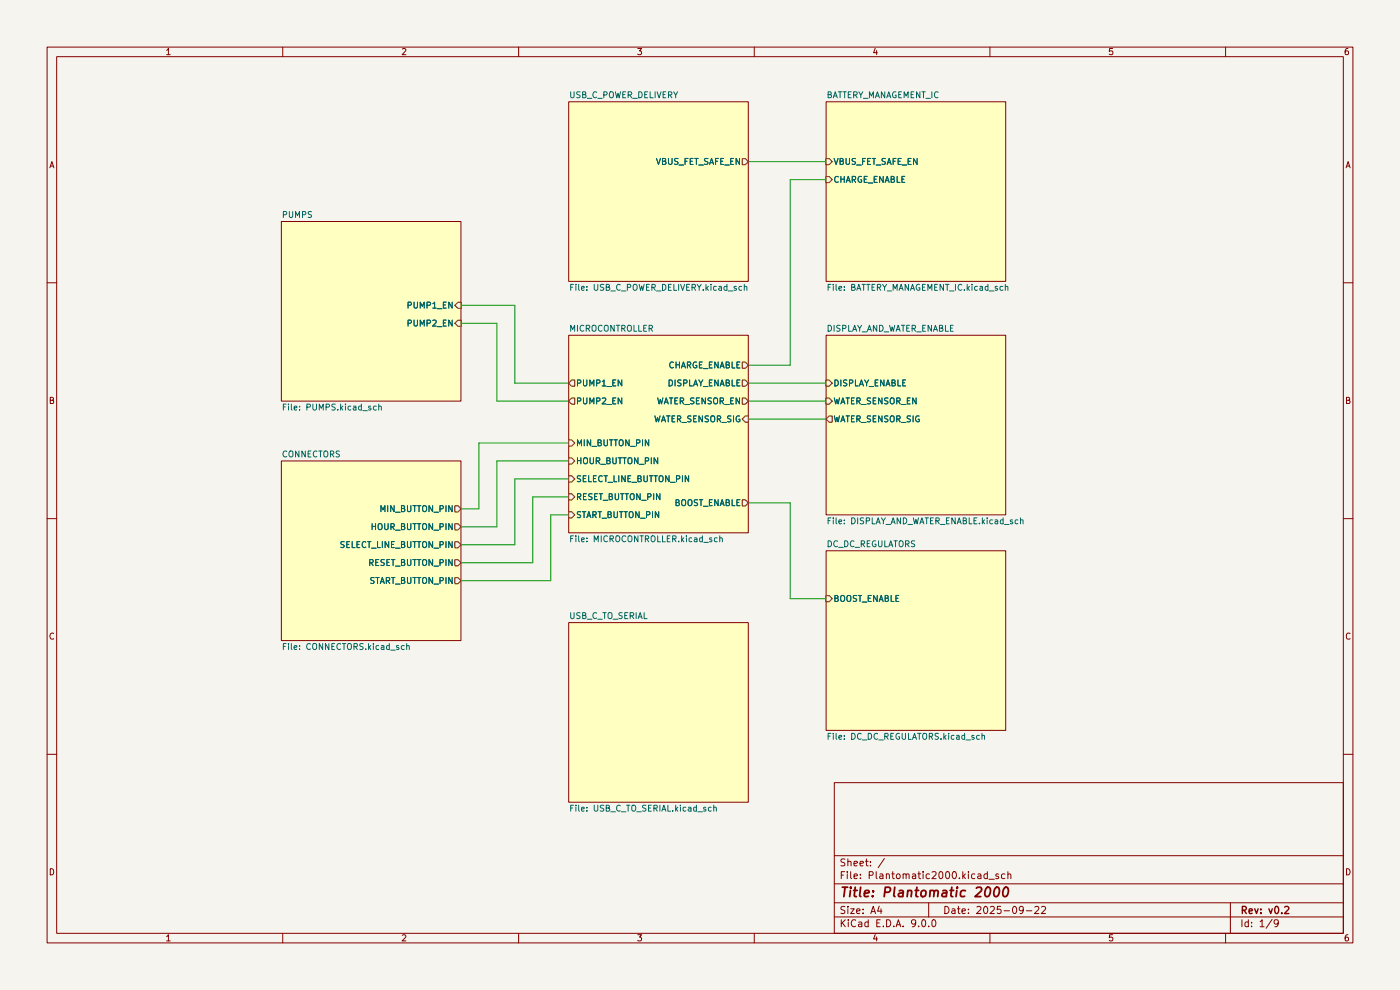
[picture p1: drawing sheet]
(kicad_sch
 (version 20250114)
 (generator "eeschema")
 (generator_version "9.0")
 (paper "A4")
 (title_block
  (title "Plantomatic 2000")
  (date "2025-09-22")
  (rev "v0.2"))
 (lib_symbols)
 (wire
  (pts (xy 105.41 111.76) (xy 105.41 97.79))
  (stroke (width 0) (type default)))
 (wire
  (pts (xy 158.75 85.09) (xy 175.26 85.09))
  (stroke (width 0) (type default)))
 (wire
  (pts (xy 97.79 111.76) (xy 105.41 111.76))
  (stroke (width 0) (type default)))
 (wire
  (pts (xy 113.03 119.38) (xy 113.03 105.41))
  (stroke (width 0) (type default)))
 (wire
  (pts (xy 116.84 123.19) (xy 116.84 109.22))
  (stroke (width 0) (type default)))
 (wire
  (pts (xy 101.6 107.95) (xy 101.6 93.98))
  (stroke (width 0) (type default)))
 (wire
  (pts (xy 113.03 105.41) (xy 120.65 105.41))
  (stroke (width 0) (type default)))
 (wire
  (pts (xy 97.79 123.19) (xy 116.84 123.19))
  (stroke (width 0) (type default)))
 (wire
  (pts (xy 109.22 101.6) (xy 120.65 101.6))
  (stroke (width 0) (type default)))
 (wire
  (pts (xy 167.64 106.68) (xy 167.64 127))
  (stroke (width 0) (type default)))
 (wire
  (pts (xy 97.79 119.38) (xy 113.03 119.38))
  (stroke (width 0) (type default)))
 (wire
  (pts (xy 158.75 88.9) (xy 175.26 88.9))
  (stroke (width 0) (type default)))
 (wire
  (pts (xy 158.75 106.68) (xy 167.64 106.68))
  (stroke (width 0) (type default)))
 (wire
  (pts (xy 158.75 34.29) (xy 175.26 34.29))
  (stroke (width 0) (type default)))
 (wire
  (pts (xy 109.22 64.77) (xy 109.22 81.28))
  (stroke (width 0) (type default)))
 (wire
  (pts (xy 105.41 68.58) (xy 97.79 68.58))
  (stroke (width 0) (type default)))
 (wire
  (pts (xy 167.64 38.1) (xy 175.26 38.1))
  (stroke (width 0) (type default)))
 (wire
  (pts (xy 105.41 85.09) (xy 105.41 68.58))
  (stroke (width 0) (type default)))
 (wire
  (pts (xy 167.64 127) (xy 175.26 127))
  (stroke (width 0) (type default)))
 (wire
  (pts (xy 97.79 115.57) (xy 109.22 115.57))
  (stroke (width 0) (type default)))
 (wire
  (pts (xy 97.79 107.95) (xy 101.6 107.95))
  (stroke (width 0) (type default)))
 (wire
  (pts (xy 109.22 81.28) (xy 120.65 81.28))
  (stroke (width 0) (type default)))
 (wire
  (pts (xy 120.65 85.09) (xy 105.41 85.09))
  (stroke (width 0) (type default)))
 (wire
  (pts (xy 158.75 77.47) (xy 167.64 77.47))
  (stroke (width 0) (type default)))
 (wire
  (pts (xy 116.84 109.22) (xy 120.65 109.22))
  (stroke (width 0) (type default)))
 (wire
  (pts (xy 158.75 81.28) (xy 175.26 81.28))
  (stroke (width 0) (type default)))
 (wire
  (pts (xy 105.41 97.79) (xy 120.65 97.79))
  (stroke (width 0) (type default)))
 (wire
  (pts (xy 101.6 93.98) (xy 120.65 93.98))
  (stroke (width 0) (type default)))
 (wire
  (pts (xy 109.22 115.57) (xy 109.22 101.6))
  (stroke (width 0) (type default)))
 (wire
  (pts (xy 97.79 64.77) (xy 109.22 64.77))
  (stroke (width 0) (type default)))
 (wire
  (pts (xy 167.64 77.47) (xy 167.64 38.1))
  (stroke (width 0) (type default)))
 (sheet
  (at 59.69 46.99)
  (size 38.1 38.1)
  (exclude_from_sim no)
  (in_bom yes)
  (on_board yes)
  (dnp no)
  (fields_autoplaced yes)
  (stroke (width 0.1524) (type solid))
  (fill (color 255 255 194 1.0000))
  (property "Sheetname" "PUMPS" (at 59.69 46.2784 0) (effects (font (size 1.27 1.27)) (justify left bottom)))
  (property "Sheetfile" "PUMPS.kicad_sch" (at 59.69 85.6746 0) (effects (font (size 1.27 1.27)) (justify left top)))
  (pin "PUMP1_EN" input (at 97.79 64.77 0) (effects (font (size 1.27 1.27)) (justify right)))
  (pin "PUMP2_EN" input (at 97.79 68.58 0) (effects (font (size 1.27 1.27)) (justify right))))
 (sheet
  (at 120.65 21.59)
  (size 38.1 38.1)
  (exclude_from_sim no)
  (in_bom yes)
  (on_board yes)
  (dnp no)
  (fields_autoplaced yes)
  (stroke (width 0.1524) (type solid))
  (fill (color 255 255 194 1.0000))
  (property "Sheetname" "USB_C_POWER_DELIVERY" (at 120.65 20.8784 0) (effects (font (size 1.27 1.27)) (justify left bottom)))
  (property "Sheetfile" "USB_C_POWER_DELIVERY.kicad_sch" (at 120.65 60.2746 0) (effects (font (size 1.27 1.27)) (justify left top)))
  (pin "VBUS_FET_SAFE_EN" output (at 158.75 34.29 0) (effects (font (size 1.27 1.27)) (justify right))))
 (sheet
  (at 120.65 132.08)
  (size 38.1 38.1)
  (exclude_from_sim no)
  (in_bom yes)
  (on_board yes)
  (dnp no)
  (fields_autoplaced yes)
  (stroke (width 0.1524) (type solid))
  (fill (color 255 255 194 1.0000))
  (property "Sheetname" "USB_C_TO_SERIAL" (at 120.65 131.3684 0) (effects (font (size 1.27 1.27)) (justify left bottom)))
  (property "Sheetfile" "USB_C_TO_SERIAL.kicad_sch" (at 120.65 170.7646 0) (effects (font (size 1.27 1.27)) (justify left top))))
 (sheet
  (at 59.69 97.79)
  (size 38.1 38.1)
  (exclude_from_sim no)
  (in_bom yes)
  (on_board yes)
  (dnp no)
  (fields_autoplaced yes)
  (stroke (width 0.1524) (type solid))
  (fill (color 255 255 194 1.0000))
  (property "Sheetname" "CONNECTORS" (at 59.69 97.0784 0) (effects (font (size 1.27 1.27)) (justify left bottom)))
  (property "Sheetfile" "CONNECTORS.kicad_sch" (at 59.69 136.4746 0) (effects (font (size 1.27 1.27)) (justify left top)))
  (pin "HOUR_BUTTON_PIN" output (at 97.79 111.76 0) (effects (font (size 1.27 1.27)) (justify right)))
  (pin "MIN_BUTTON_PIN" output (at 97.79 107.95 0) (effects (font (size 1.27 1.27)) (justify right)))
  (pin "RESET_BUTTON_PIN" output (at 97.79 119.38 0) (effects (font (size 1.27 1.27)) (justify right)))
  (pin "SELECT_LINE_BUTTON_PIN" output (at 97.79 115.57 0) (effects (font (size 1.27 1.27)) (justify right)))
  (pin "START_BUTTON_PIN" output (at 97.79 123.19 0) (effects (font (size 1.27 1.27)) (justify right))))
 (sheet
  (at 175.26 116.84)
  (size 38.1 38.1)
  (exclude_from_sim no)
  (in_bom yes)
  (on_board yes)
  (dnp no)
  (fields_autoplaced yes)
  (stroke (width 0.1524) (type solid))
  (fill (color 255 255 194 1.0000))
  (property "Sheetname" "DC_DC_REGULATORS" (at 175.26 116.1284 0) (effects (font (size 1.27 1.27)) (justify left bottom)))
  (property "Sheetfile" "DC_DC_REGULATORS.kicad_sch" (at 175.26 155.5246 0) (effects (font (size 1.27 1.27)) (justify left top)))
  (pin "BOOST_ENABLE" input (at 175.26 127 180) (effects (font (size 1.27 1.27)) (justify left))))
 (sheet
  (at 175.26 71.12)
  (size 38.1 38.1)
  (exclude_from_sim no)
  (in_bom yes)
  (on_board yes)
  (dnp no)
  (fields_autoplaced yes)
  (stroke (width 0.1524) (type solid))
  (fill (color 255 255 194 1.0000))
  (property "Sheetname" "DISPLAY_AND_WATER_ENABLE" (at 175.26 70.4084 0) (effects (font (size 1.27 1.27)) (justify left bottom)))
  (property "Sheetfile" "DISPLAY_AND_WATER_ENABLE.kicad_sch" (at 175.26 109.8046 0) (effects (font (size 1.27 1.27)) (justify left top)))
  (pin "DISPLAY_ENABLE" input (at 175.26 81.28 180) (effects (font (size 1.27 1.27)) (justify left)))
  (pin "WATER_SENSOR_EN" input (at 175.26 85.09 180) (effects (font (size 1.27 1.27)) (justify left)))
  (pin "WATER_SENSOR_SIG" output (at 175.26 88.9 180) (effects (font (size 1.27 1.27)) (justify left))))
 (sheet
  (at 175.26 21.59)
  (size 38.1 38.1)
  (exclude_from_sim no)
  (in_bom yes)
  (on_board yes)
  (dnp no)
  (fields_autoplaced yes)
  (stroke (width 0.1524) (type solid))
  (fill (color 255 255 194 1.0000))
  (property "Sheetname" "BATTERY_MANAGEMENT_IC" (at 175.26 20.8784 0) (effects (font (size 1.27 1.27)) (justify left bottom)))
  (property "Sheetfile" "BATTERY_MANAGEMENT_IC.kicad_sch" (at 175.26 60.2746 0) (effects (font (size 1.27 1.27)) (justify left top)))
  (pin "CHARGE_ENABLE" input (at 175.26 38.1 180) (effects (font (size 1.27 1.27)) (justify left)))
  (pin "VBUS_FET_SAFE_EN" input (at 175.26 34.29 180) (effects (font (size 1.27 1.27)) (justify left))))
 (sheet
  (at 120.65 71.12)
  (size 38.1 41.91)
  (exclude_from_sim no)
  (in_bom yes)
  (on_board yes)
  (dnp no)
  (fields_autoplaced yes)
  (stroke (width 0.1524) (type solid))
  (fill (color 255 255 194 1.0000))
  (property "Sheetname" "MICROCONTROLLER" (at 120.65 70.4084 0) (effects (font (size 1.27 1.27)) (justify left bottom)))
  (property "Sheetfile" "MICROCONTROLLER.kicad_sch" (at 120.65 113.6146 0) (effects (font (size 1.27 1.27)) (justify left top)))
  (pin "BOOST_ENABLE" output (at 158.75 106.68 0) (effects (font (size 1.27 1.27)) (justify right)))
  (pin "CHARGE_ENABLE" output (at 158.75 77.47 0) (effects (font (size 1.27 1.27)) (justify right)))
  (pin "DISPLAY_ENABLE" output (at 158.75 81.28 0) (effects (font (size 1.27 1.27)) (justify right)))
  (pin "PUMP1_EN" output (at 120.65 81.28 180) (effects (font (size 1.27 1.27)) (justify left)))
  (pin "PUMP2_EN" output (at 120.65 85.09 180) (effects (font (size 1.27 1.27)) (justify left)))
  (pin "HOUR_BUTTON_PIN" input (at 120.65 97.79 180) (effects (font (size 1.27 1.27)) (justify left)))
  (pin "MIN_BUTTON_PIN" input (at 120.65 93.98 180) (effects (font (size 1.27 1.27)) (justify left)))
  (pin "RESET_BUTTON_PIN" input (at 120.65 105.41 180) (effects (font (size 1.27 1.27)) (justify left)))
  (pin "SELECT_LINE_BUTTON_PIN" input (at 120.65 101.6 180) (effects (font (size 1.27 1.27)) (justify left)))
  (pin "START_BUTTON_PIN" input (at 120.65 109.22 180) (effects (font (size 1.27 1.27)) (justify left)))
  (pin "WATER_SENSOR_EN" output (at 158.75 85.09 0) (effects (font (size 1.27 1.27)) (justify right)))
  (pin "WATER_SENSOR_SIG" input (at 158.75 88.9 0) (effects (font (size 1.27 1.27)) (justify right))))
 (sheet_instances
  (path ""
   (page "1")))
 (embedded_fonts no))
